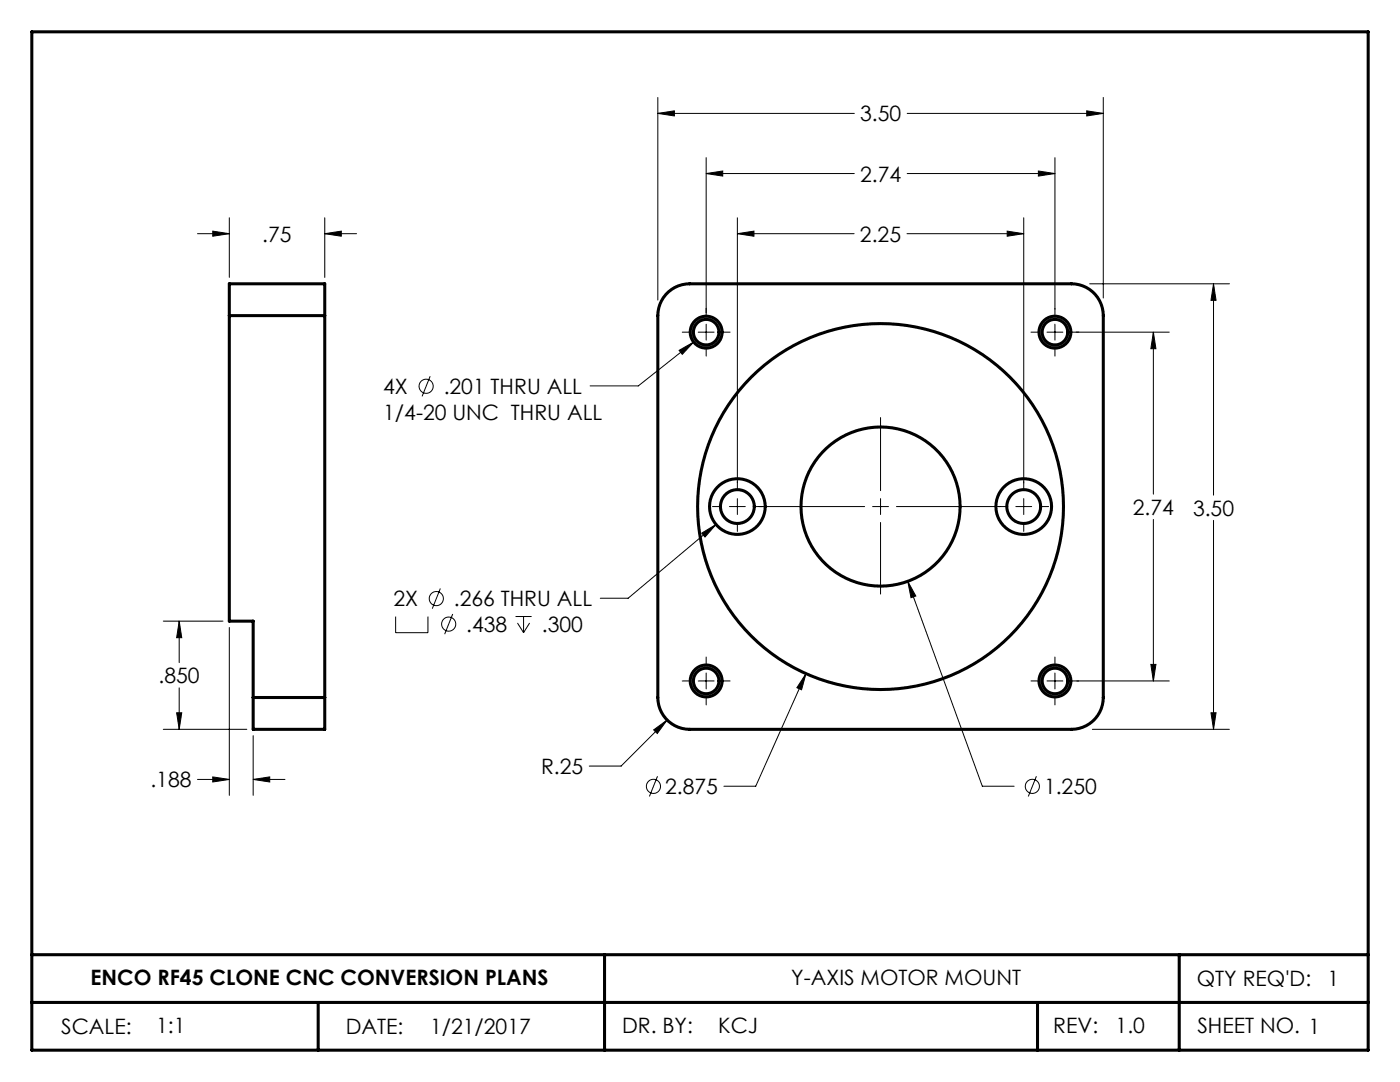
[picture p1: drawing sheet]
<svg xmlns="http://www.w3.org/2000/svg" width="279mm" height="216mm" viewBox="0 0 279 216" stroke-linecap="round" stroke-linejoin="round" font-family="sans-serif">
<g fill="none" stroke="#000" stroke-width=".2">
<path d="M131.3 19.5v40.4M220.2 19.5v40M131.3 22.6l3.3-.5v1zM131.3 22.6h39.2M140.9 34.6l3.3-.5v1zM140.9 31.5v31.6M140.9 34.6h29.6M181.1 34.6h29.4M181.1 22.6h39.1M207.2 34.1l3.3 .5-3.3 .5zM210.5 31.5v31.6M216.9 22.1l3.3 .5-3.3 .5z"/>
<path d="M39.4 46.6h6.4M42.5 46.1l3.3 .5-3.3 .5zM45.8 43.5v11.9M64.8 46.6l3.3-.5v1zM64.8 46.6h6.4M64.8 43.5v11.9M147.2 46.6l3.3-.5v1zM147.2 43.5v54.4M147.2 46.6h23.3M181 46.6h23.3M201 46.1l3.3 .5-3.3 .5zM204.3 43.5v54.4"/>
<path d="M217.5 56.6h27.9M242.2 56.6l.5 3.3h-1zM242.2 56.6v42.2M85.9 75.1l-1.7 4M135.5 69.9l2.9-1.6-2.2 2.4zM136.2 66.3h1.6M138.4 68.3l-11 8.7h-9.6M139.3 66.3h3.2M140.9 64.7v3.2M140.9 69.5v1.6M144.1 66.3h1.6M205.8 66.3h1.6"/>
<path d="M208.9 66.3h3.2M210.5 64.7v3.2M210.5 69.5v1.6M213.7 66.3h19.7M230.2 66.3l.5 3.3h-1zM230.2 66.3v32.3M147.2 99.5v3.2M175.7 83.3v14.6M175.7 99.5v3.2M204.3 99.5v3.2M87.9 117.4l-1.6 4.1M140 106.4l2.9-1.8-2.2 2.6z"/>
<path d="M142.2 101.1h1.8M142.9 104.6l-17.5 14.8h-5.6M145.6 101.1h3.1M147.2 104.3v1.7M150.3 101.1h22.3M174.1 101.1h3.2M175.7 104.3v14.2M178.9 101.1h22.2M181.2 116l1.6 2.9-1 .4zM181.2 116l14.8 40.9h6.4M202.7 101.1h3.2M204.3 104.3v1.7"/>
<path d="M207.5 101.1h1.8M230.2 103.6v32.3M242.2 103.8v41.7M32.6 123.9h11.9M35.8 123.9l.5 3.3h-1zM35.8 123.9v8.3M35.8 137.3v8.2M45.8 125.2v33.5M79 123v3.2h6.4v-3.2M90.4 122.5l-1.7 4M102.9 123h3.2M103.3 124.3l1.2 1.9"/>
<path d="M104.5 123v3.2M105.7 124.3l-1.2 1.9M136.2 135.9h1.6M139.3 135.9h3.2M140.9 131.1v1.6M140.9 134.3v3.2M140.9 139.1v1.6M144.1 135.9h1.6M160.8 134.4l-.8 3.2-1-.4zM160.8 134.4l-10 22.5h-6.3M205.8 135.9h1.6M208.9 135.9h3.2"/>
<path d="M210.5 131.1v1.6M210.5 134.3v3.2M210.5 139.1v1.6M213.7 135.9h19.7M229.7 132.6h1l-.5 3.3zM32.6 145.5h16.7M35.3 142.2h1l-.5 3.3zM39.4 155.5h6.4M42.5 155l3.3 .5-3.3 .5zM50.5 155.5l3.3-.5v1zM50.5 146.8v11.9M50.5 155.5h6.4"/>
<path d="M130.4 145.6l2.7-1.9-1.9 2.7zM131.2 154.9l-1.6 4M133.1 143.7l-9.1 9.2h-6.4M206.8 154.9l-1.6 4M218 145.5h27.4M241.7 142.2h1l-.5 3.3z"/>
<circle cx="85" cy="77.1" r="1.41"/>
<circle cx="87.1" cy="119.4" r="1.41"/>
<circle cx="89.5" cy="124.5" r="1.41"/>
<circle cx="130.4" cy="156.9" r="1.41"/>
<circle cx="206" cy="156.9" r="1.41"/>
</g>
<path d="M140.9 69.5a3.2 3.2 0 0 1-2.7-4.7 3.2 3.2 0 0 1 5.4-.2 3.2 3.2 0 0 1-2.4 4.8l-.3 .1M210.5 69.5a3.2 3.2 0 0 1-2.7-4.7 3.2 3.2 0 0 1 5.4-.2 3.2 3.2 0 0 1-2.4 4.8l-.3 .1M140.9 139.1a3.2 3.2 0 0 1-2.7-4.7 3.2 3.2 0 0 1 5.4-.2 3.2 3.2 0 0 1-2.4 4.8l-.3 .1M210.5 139.1a3.2 3.2 0 0 1-2.7-4.7 3.2 3.2 0 0 1 5.4-.2 3.2 3.2 0 0 1-2.4 4.8l-.3 .1" fill="none" stroke="#000" stroke-width=".2" stroke-dasharray="3.2 .8" stroke-dashoffset="1.5" stroke-linecap="butt"/>
<g fill="none" stroke="#000" stroke-width=".61">
<path d="M6.3 6.3h266.7v203.2h-266.7zM45.8 56.6h19v88.9h-14.3v-21.6h-4.7zM133.4 58.2a6.4 6.4 0 0 1 4.2-1.6h76.2a6.3 6.3 0 0 1 6.4 6.4v76.2a6.4 6.4 0 0 1-6.4 6.3h-76.2a6.3 6.3 0 0 1-6.3-6.3v-76.2a6.4 6.4 0 0 1 2.1-4.8zM45.8 63h19M50.5 139.2h14.3M6.3 190.5h266.7M120.6 190.5v19M235.3 190.5v19M6.3 200h266.7M63.5 200v9.5M207.1 200v9.5"/>
<circle cx="140.9" cy="66.3" r="2.55"/>
<circle cx="140.9" cy="66.3" r="3.2"/>
<circle cx="210.5" cy="66.3" r="2.55"/>
<circle cx="210.5" cy="66.3" r="3.2"/>
<circle cx="147.2" cy="101.1" r="3.4"/>
<circle cx="147.2" cy="101.1" r="5.6"/>
<circle cx="175.7" cy="101.1" r="36.5"/>
<circle cx="175.7" cy="101.1" r="15.9"/>
<circle cx="204.3" cy="101.1" r="3.4"/>
<circle cx="204.3" cy="101.1" r="5.6"/>
<circle cx="140.9" cy="135.9" r="3.2"/>
<circle cx="140.9" cy="135.9" r="2.55"/>
<circle cx="210.5" cy="135.9" r="3.2"/>
<circle cx="210.5" cy="135.9" r="2.55"/>
</g>
<path d="M140.9 34.6l3.3-.5v1zM207.2 34.1l3.3 .5-3.3 .5zM229.7 132.6h1l-.5 3.3zM230.2 66.3l.5 3.3h-1zM160.8 134.4l-1.8 2.8 1 .4zM181.2 116l.6 3.3 1-.4zM131.3 22.6l3.3-.5v1zM216.9 22.1l3.3 .5-3.3 .5zM242.2 56.6l.5 3.3h-1zM241.7 142.2h1l-.5 3.3zM135.5 69.9l.7 .8 2.2-2.4zM140 106.4l.7 .8 2.2-2.6zM147.2 46.6l3.3-.5v1zM201 46.1l3.3 .5-3.3 .5zM130.4 145.6l.8 .8 1.9-2.7zM42.5 46.1l3.3 .5-3.3 .5zM64.8 46.6l3.3-.5v1zM35.3 142.2h1l-.5 3.3zM35.8 123.9l.5 3.3h-1zM42.5 155l3.3 .5-3.3 .5zM50.5 155.5l3.3-.5v1z" fill="#000"/>
<g font-size="4.2">
<text x="171.7" y="24.2">3.50</text>
<text x="171.7" y="36.2">2.74</text>
<text x="52.3" y="48.2">.75</text>
<text x="171.6" y="48.2">2.25</text>
<text x="76.5" y="78.6">4X</text>
<text x="76.5" y="83.7">1/4-20 UNC THRU ALL</text>
<text x="88.5" y="78.6">.201 THRU ALL</text>
<text x="226.1" y="102.7">2.74</text>
<text x="238.1" y="102.9">3.50</text>
<text x="78.5" y="121">2X</text>
<text x="90.6" y="121">.266 THRU ALL</text>
<text x="93" y="126.1">.438</text>
<text x="108.1" y="126.1">.300</text>
<text x="31.7" y="136.3">.850</text>
<text x="108" y="154.5">R.25</text>
<text x="30" y="157.1">.188</text>
<text x="132.7" y="158.5">2.875</text>
<text x="208.4" y="158.5">1.250</text>
<text x="18.1" y="196.6">ENCO RF45 CLONE CNC CONVERSION PLANS</text>
<text x="157.9" y="196.6">Y-AXIS MOTOR MOUNT</text>
<text x="238.8" y="196.8">QTY REQ'D:</text>
<text x="264.9" y="196.8">1</text>
<text x="12.2" y="206.3">SCALE:</text>
<text x="31.2" y="206.1">1:1</text>
<text x="69" y="206.3">DATE:</text>
<text x="85.8" y="206.3">1/21/2017</text>
<text x="124.2" y="206.1">DR. BY:</text>
<text x="143.3" y="206.1">KCJ</text>
<text x="210.2" y="206.2">REV:</text>
<text x="222.6" y="206.2">1.0</text>
<text x="239" y="206.2">SHEET NO. 1</text>
</g>
</svg>
